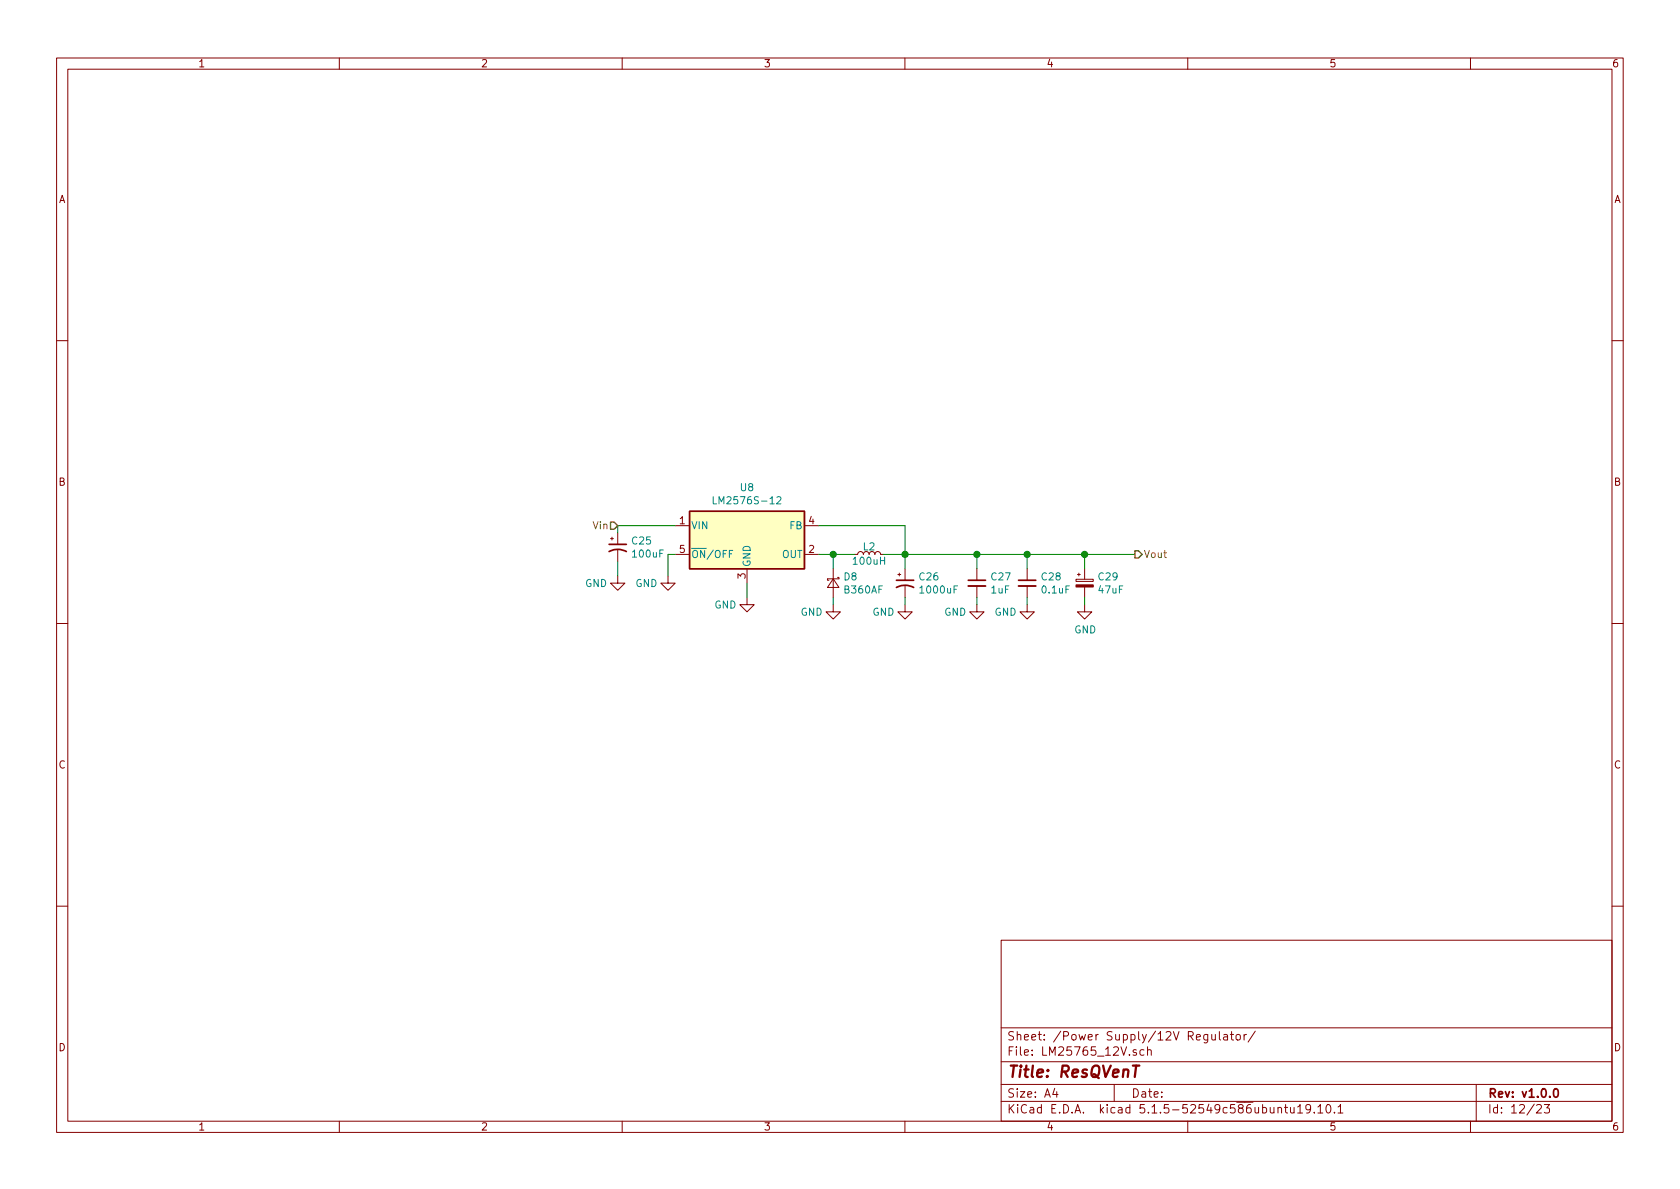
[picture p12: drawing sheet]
<svg xmlns="http://www.w3.org/2000/svg" width="297mm" height="210mm" viewBox="0 0 297 210" stroke-linecap="round" stroke-linejoin="round" font-family="sans-serif">
<g fill="none" stroke="#840000" stroke-width=".18">
<path d="M10 10.3h277v189.9h-277zM12 12.2h273v186.1h-273zM60 10.3v1.9M110 10.3v1.9M160 10.3v1.9M210 10.3v1.9M260 10.3v1.9M10 60.2h2M285 60.2h2M107.9 95.2h.6M108.2 95v.5M109.2 94.2v2.1"/>
<path d="M109.2 97.3v2M119.4 93h2.5M119.4 98h2.5M142.2 93h2.6M142.2 98h2.6M151.6 98l.2-.3 .2-.2 .5 .2 .2 .3 .1-.3 .3-.2 .4 .2 .2 .3 .1-.3 .3-.2 .4 .2 .2 .3 .2-.4 .4-.1 .3 .2 .1 .3M10 110.3h2M109.2 101.8v1.3h1.3l-1.3 1.3-1.3-1.3h1.3M118.1 101.8v1.3h1.3l-1.3 1.3-1.3-1.3h1.3M132.1 105.7v1.2h1.2l-1.2 1.3-1.3-1.3h1.3M132.1 100.6v2.5M147.3 102.4l1 1.5h-2z"/>
<path d="M147.3 106.9v1.3h1.3l-1.3 1.3-1.3-1.3h1.3M147.3 100.6v5.1M148.1 102.1h.2v.3h-2v.2h.3M158.7 101.6h.6M159 101.3v.5M160 106.9v1.3h1.3l-1.3 1.3-1.3-1.3h1.3M160 100.6v2M160 103.6v2.1M172.7 106.9v1.3h1.3l-1.3 1.3-1.3-1.3h1.3M172.7 100.6v2M172.7 103.6v2.1M181.6 106.9v1.3h1.3l-1.3 1.3-1.3-1.3h1.3"/>
<path d="M181.6 100.6v2M181.6 103.6v2.1M190.2 102.4h3.1v.4h-3.1zM190.5 101.6h.5M190.8 101.3v.5M191.8 106.9v1.3h1.2l-1.2 1.3-1.3-1.3h1.3M191.8 100.6v1.8M191.8 103.8v1.9M285 110.3h2M10 160.2h2M177 166.3h108v32h-108zM285 160.2h2"/>
<path d="M60 198.3v1.9M110 198.3v1.9M160 198.3v1.9M177 194.8h108M177 191.8h108M177 187.8h108M177 181.8h108M186.5 192.5l-.4 1h1M186.8 193v1M197 191.8v3M200.9 185.7a.37 .37 0 0 0-.6 .1l.1 .2 .5 .2 .1 .1-.2 .3-.5-.1M202.3 185.7l-.5-.1-.3 .3 .2 .6h.6"/>
<path d="M202.9 185.7h.1a.37 .37 0 0 1 .6 .1v.8M202.9 185.1v1.5M210 198.3v1.9M213.5 182.9v1.2l-.2 .3-.4-.1M213.5 183l-.4-.1-.3 .3 .2 .6h.5M214.2 182.9l.1 .9 .4 .1 .2-.1M214.9 182.9v1M215.6 182.4v1.3l.2 .2M216.4 183h.6v.9M217 183.3l-.5 .1-.2 .2 .2 .3 .5-.1M217.5 182.9h.6M217.8 182.4v1.3l.3 .2"/>
<path d="M218.6 183.1l.2-.2 .5 .2v.7l-.3 .1-.4-.1zM220 182.9v1M220.4 182.9l-.3 .1-.1 .2M221.9 182.3l-1.2 2M226 196l.2-.2 .3 .1 .1 .9M227.1 195.8h.6M227.3 195.3v1.3l.4 .2M228.2 195.8v.9l.4 .1 .2-.1M228.8 195.8v1M229.4 195.8l.5-.5v1.5M229.4 196.8h.9M231.7 196l-.1 .2a.48 .48 0 0 1-.7-.1v-.6a.48 .48 0 0 1 .7-.1v.1a1.19 1.19 0 0 1-.2 1.2l-.4 .1"/>
<path d="M232.4 196.7v.1M233 195.8l.5-.5v1.5M233 196.8h.9M234.6 195.4l.2-.1a.8 .8 0 0 1 .5 .8 .8 .8 0 0 1-.5 .7 1 1 0 0 1-.2-1.4zM235.9 196.7v.1M236.6 195.8l.4-.5v1.5M236.6 196.8h.8M260 198.3v1.9M261 191.8v6.5M271.7 195.5l.2-.2h.4l.2 .5-.9 1h.9M273 195.3h1l-.5 .6 .4 .1v.7l-.2 .1-.7-.1"/>
</g>
<path d="M107.7 97.5a3.2 3.2 0 0 1 3 0M107.7 96.3h3M158.5 103.9a3.2 3.2 0 0 1 3 0M158.5 102.6h3M171.2 102.6h3M180.1 102.6h3M274.9 192.6l.3-.1a.94 .94 0 0 1 0 1.5h-.2a1 1 0 0 1-.1-1.4z" fill="none" stroke="#840000" stroke-width=".3"/>
<path d="M200.3 188.4h1.1" fill="none" stroke="#840000" stroke-width=".41"/>
<path d="M190.2 103.4h3.1v.4h-3.1z" fill="#840000" stroke="#840000" stroke-width=".18"/>
<path d="M171.2 103.6h3M180.1 103.6h3" fill="none" stroke="#840000" stroke-width=".33"/>
<path d="M121.9 90.4h20.3v10.2h-20.3z" fill="#ffffc2" stroke="#ffffc2" stroke-width=".18"/>
<path d="M121.9 90.4h20.3v10.2h-20.3z" fill="none" stroke="#840000" stroke-width=".25"/>
<path d="M126.1 87.8v1.3h.6M129.6 97.3h-.6v1.3M137.4 88l.4-.2 .3 .4-.1 .2-.7 .7h.8" fill="none" stroke="#008484" stroke-width=".18"/>
<g fill="none" stroke="#008400" stroke-width=".18">
<path d="M109.2 99.3v2.5M119.4 98h-1.3v3.8M119.4 93h-10.2v1.2M144.8 98h6.3M144.8 93h15.2v7.6M147.3 98v2.6M156.2 98h44.5M172.7 98v2.6M181.6 98v2.6M191.8 98v2.6M132.1 103.1v2.6M147.3 105.7v1.2"/>
<path d="M160 105.7v1.2M172.7 105.7v1.2M181.6 105.7v1.2M191.8 105.7v1.2"/>
</g>
<path d="M107.9 92.3h.7l.6 .7-.6 .6h-.7zM200.7 97.4h.6l.6 .6-.6 .7h-.6z" fill="none" stroke="#848400" stroke-width=".25"/>
<g fill="#008400" stroke="#008400" stroke-width=".25">
<circle cx="147.3" cy="98" r=".51"/>
<circle cx="172.7" cy="98" r=".51"/>
<circle cx="191.8" cy="98" r=".51"/>
<circle cx="160" cy="98" r=".51"/>
<circle cx="181.6" cy="98" r=".51"/>
</g>
<text font-size="2.8" fill="#840000" x="178" y="190.5">Title: ResQVenT</text>
<g font-size="2.1" fill="#840000">
<text x="178" y="184">Sheet: /Power Supply/12V Regulator/</text>
<text x="178" y="186.7">File: LM25765_12V.sch</text>
<text x="178" y="196.9">KiCad E.D.A. kicad 5.1.5-52549c586ubuntu19.10.1</text>
<text x="178" y="194.1">Size: A4</text>
<text x="200" y="194.1">Date:</text>
<text x="263" y="194.1">Rev: v1.0.0</text>
<text x="263" y="196.9">Id: 12/23</text>
</g>
<g font-size="1.8" fill="#840000">
<text x="35" y="11.9">1</text>
<text x="85" y="11.9">2</text>
<text x="135" y="11.9">3</text>
<text x="185" y="11.9">4</text>
<text x="235" y="11.9">5</text>
<text x="285" y="11.9">6</text>
<text x="10.4" y="35.9">A</text>
<text x="285.4" y="35.9">A</text>
<text x="10.4" y="85.9">B</text>
<text x="285.4" y="85.9">B</text>
<text x="120.2" y="92.7">1</text>
<text x="143" y="92.7">4</text>
<text x="120.2" y="97.8">5</text>
<text x="143" y="97.8">2</text>
<text x="131.8" y="102.3" transform="rotate(-90 131.8 102.3)">3</text>
<text x="10.4" y="135.9">C</text>
<text x="285.4" y="135.9">C</text>
<text x="10.4" y="185.9">D</text>
<text x="285.4" y="185.9">D</text>
<text x="35" y="199.9">1</text>
<text x="85" y="199.9">2</text>
<text x="135" y="199.9">3</text>
<text x="185" y="199.9">4</text>
<text x="235" y="199.9">5</text>
<text x="285" y="199.9">6</text>
</g>
<g font-size="1.8" fill="#008484">
<text x="127" y="89.2">LM2576S-12</text>
<text x="131" y="86.9">U8</text>
<text x="122.2" y="93.6">VIN</text>
<text x="139.6" y="93.6">FB</text>
<text x="111.8" y="96.3">C25</text>
<text x="112" y="98.6">100uF</text>
<text x="122.2" y="98.7">ON/OFF</text>
<text x="132.7" y="100.3" transform="rotate(-90 132.7 100.3)">GND</text>
<text x="138.3" y="98.7">OUT</text>
<text x="151" y="99.9">100uH</text>
<text x="152.7" y="97.3">L2</text>
<text x="103.5" y="103.8">GND</text>
<text x="112.3" y="103.8">GND</text>
<text x="126.3" y="107.6">GND</text>
<text x="149.3" y="102.6">D8</text>
<text x="149.4" y="104.9">B360AF</text>
<text x="162.6" y="102.6">C26</text>
<text x="162.9" y="104.9">1000uF</text>
<text x="175.3" y="104.9">1uF</text>
<text x="175.3" y="102.6">C27</text>
<text x="184.2" y="102.6">C28</text>
<text x="184.3" y="104.9">0.1uF</text>
<text x="194.3" y="102.6">C29</text>
<text x="194.3" y="104.9">47uF</text>
<text x="141.6" y="108.9">GND</text>
<text x="154.3" y="108.9">GND</text>
<text x="167" y="108.9">GND</text>
<text x="175.8" y="108.9">GND</text>
<text x="189.9" y="112">GND</text>
</g>
<g font-size="1.8" fill="#848400">
<text x="105" y="93.6">Vin</text>
<text x="202.2" y="98.7">Vout</text>
</g>
</svg>
